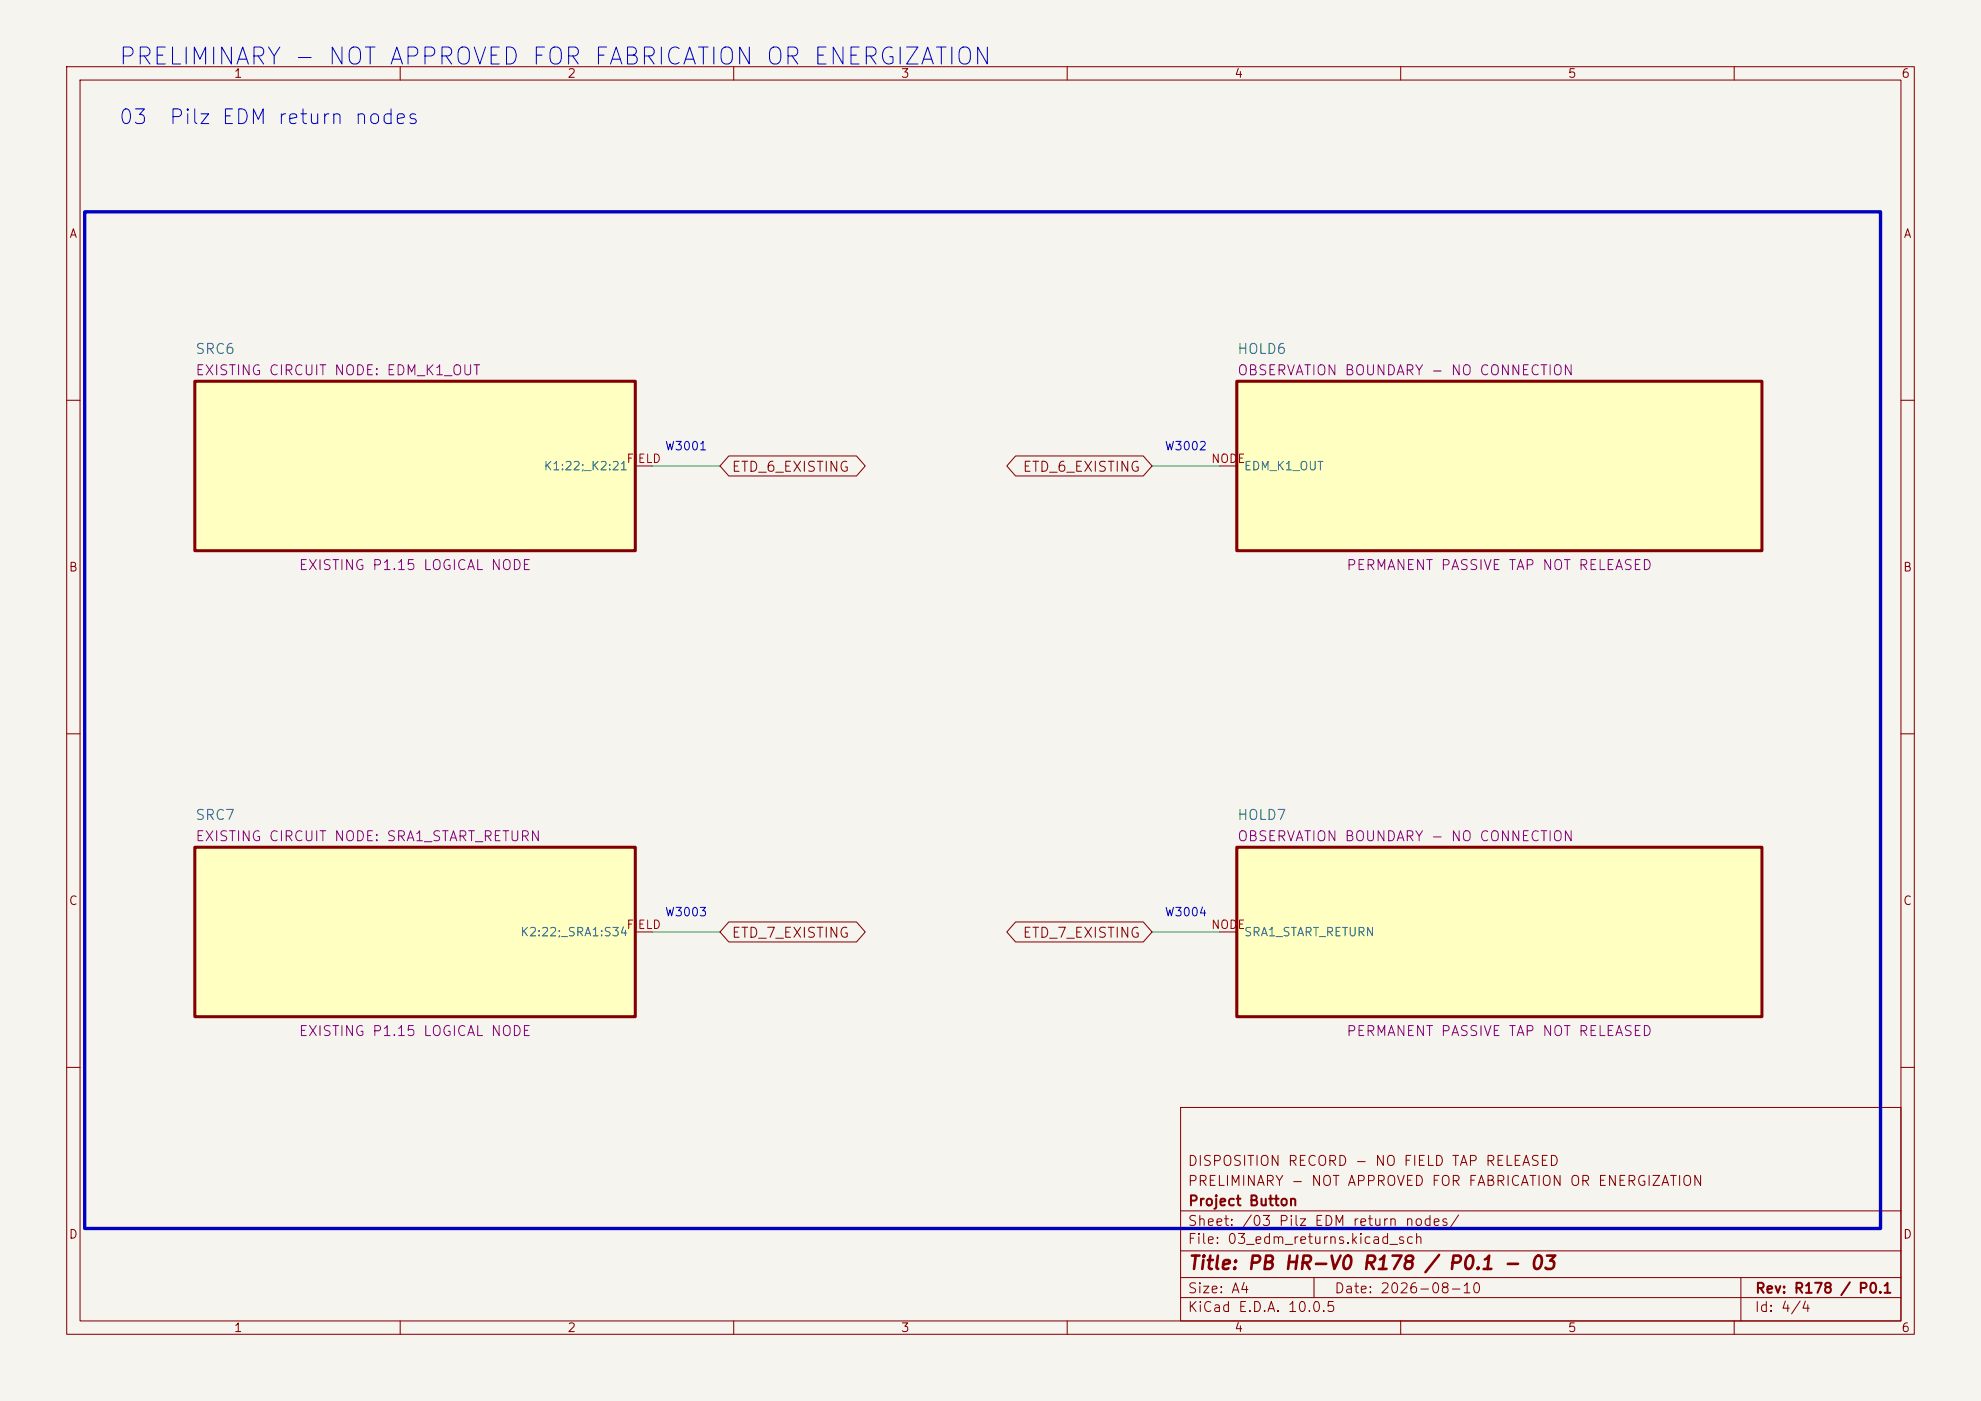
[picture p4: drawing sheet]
<svg xmlns="http://www.w3.org/2000/svg" width="297mm" height="210mm" viewBox="0 0 297 210" stroke-linecap="round" stroke-linejoin="round" font-family="sans-serif">
<path d="M0 0h297v210h-297z" fill="#f5f4ef" stroke="#f5f4ef" stroke-width=".15"/>
<g fill="none" stroke="#840000" stroke-width=".15">
<path d="M10 10h277v190h-277zM12 12h273v186h-273zM60 10v2M110 10v2M160 10v2M210 10v2M260 10v2M10 60h2M285 60h2M10 110h2M285 110h2M10 160h2"/>
<path d="M177 166h108v32h-108zM285 160h2M60 198v2M110 198v2M160 198v2M177 194.5h108M177 191.5h108M177 187.5h108M177 181.5h108M197 191.5v3M210 198v2M260 198v2"/>
<path d="M261 191.5v6.5"/>
</g>
<path d="M29.2 127h66v25.4h-66z" fill="#ffffc2"/>
<path d="M29.2 127h66v25.4h-66z" fill="none" stroke="#840000" stroke-width=".45"/>
<path d="M95.2 139.7h2.6" fill="none" stroke="#840000" stroke-width=".15"/>
<path d="M29.2 57.2h66v25.4h-66z" fill="#ffffc2"/>
<path d="M29.2 57.2h66v25.4h-66z" fill="none" stroke="#840000" stroke-width=".45"/>
<path d="M95.2 69.9h2.6" fill="none" stroke="#840000" stroke-width=".15"/>
<path d="M185.4 57.2h78.8v25.4h-78.8z" fill="#ffffc2"/>
<path d="M185.4 57.2h78.8v25.4h-78.8z" fill="none" stroke="#840000" stroke-width=".45"/>
<path d="M182.9 69.9h2.5" fill="none" stroke="#840000" stroke-width=".15"/>
<path d="M185.4 127h78.8v25.4h-78.8z" fill="#ffffc2"/>
<path d="M185.4 127h78.8v25.4h-78.8z" fill="none" stroke="#840000" stroke-width=".45"/>
<path d="M109.3 68.3h19.1l1.3 1.6-1.3 1.5h-19.1l-1.4-1.5zM152.3 68.3h19.1l1.3 1.6-1.3 1.5h-19.1l-1.4-1.5zM109.3 138.2h19.1l1.3 1.5-1.3 1.5h-19.1l-1.4-1.5zM152.3 138.2h19.1l1.3 1.5-1.3 1.5h-19.1l-1.4-1.5zM182.9 139.7h2.5" fill="none" stroke="#840000" stroke-width=".15"/>
<path d="M97.8 69.9h10.1M172.7 69.9h10.2M97.8 139.7h10.1M172.7 139.7h10.2" fill="none" stroke="#009600" stroke-width=".15"/>
<path d="M12.7 31.8h269.2v152.4h-269.2z" fill="none" stroke="#0000c2" stroke-width=".5"/>
<text font-size="2.5" fill="#0000c2" x="17.6" y="10.4">PRELIMINARY - NOT APPROVED FOR FABRICATION OR ENERGIZATION</text>
<g font-size="2.2" fill="#0000c2">
<text x="17.7" y="19.2">03</text>
<text x="25.2" y="19.2">Pilz EDM return nodes</text>
</g>
<text font-size="2" fill="#840000" x="178" y="190.8">Title: PB HR-V0 R178 / P0.1 - 03</text>
<g font-size="1.5" fill="#006464">
<text x="29.2" y="53.4">SRC6</text>
<text x="185.4" y="53.4">HOLD6</text>
<text x="29.2" y="123.3">SRC7</text>
<text x="185.4" y="123.3">HOLD7</text>
</g>
<g font-size="1.5" fill="#840084">
<text x="29.2" y="56.6">EXISTING CIRCUIT NODE: EDM_K1_OUT</text>
<text x="185.4" y="56.6">OBSERVATION BOUNDARY - NO CONNECTION</text>
<text x="44.7" y="85.8">EXISTING P1.15 LOGICAL NODE</text>
<text x="201.7" y="85.8">PERMANENT PASSIVE TAP NOT RELEASED</text>
<text x="29.2" y="126.5">EXISTING CIRCUIT NODE: SRA1_START_RETURN</text>
<text x="185.4" y="126.5">OBSERVATION BOUNDARY - NO CONNECTION</text>
<text x="44.7" y="155.7">EXISTING P1.15 LOGICAL NODE</text>
<text x="201.7" y="155.7">PERMANENT PASSIVE TAP NOT RELEASED</text>
</g>
<g font-size="1.5" fill="#840000">
<text x="109.6" y="71.1">ETD_6_EXISTING</text>
<text x="153.2" y="71.1">ETD_6_EXISTING</text>
<text x="109.6" y="140.9">ETD_7_EXISTING</text>
<text x="153.2" y="140.9">ETD_7_EXISTING</text>
<text x="178" y="178.1">PRELIMINARY - NOT APPROVED FOR FABRICATION OR ENERGIZATION</text>
<text x="178" y="175.1">DISPOSITION RECORD - NO FIELD TAP RELEASED</text>
<text x="178" y="184.1">Sheet: /03 Pilz EDM return nodes/</text>
<text x="178" y="181.1">Project Button</text>
<text x="178" y="186.8">File: 03_edm_returns.kicad_sch</text>
<text x="178" y="197">KiCad E.D.A. 10.0.5</text>
<text x="178" y="194.2">Size: A4</text>
<text x="200" y="194.2">Date: 2026-08-10</text>
<text x="263" y="197">Id: 4/4</text>
<text x="263" y="194.2">Rev: R178 / P0.1</text>
</g>
<g font-size="1.3" fill="#840000">
<text x="35" y="12">1</text>
<text x="85" y="12">2</text>
<text x="135" y="12">3</text>
<text x="185" y="12">4</text>
<text x="235" y="12">5</text>
<text x="285" y="12">6</text>
<text x="10.3" y="36">A</text>
<text x="285.3" y="36">A</text>
<text x="10.2" y="86">B</text>
<text x="285.2" y="86">B</text>
<text x="10.2" y="136">C</text>
<text x="285.2" y="136">C</text>
<text x="10.2" y="186">D</text>
<text x="285.2" y="186">D</text>
<text x="35" y="200">1</text>
<text x="85" y="200">2</text>
<text x="135" y="200">3</text>
<text x="185" y="200">4</text>
<text x="235" y="200">5</text>
<text x="285" y="200">6</text>
</g>
<g font-size="1.3" fill="#006464">
<text x="81.4" y="70.8">K1:22;_K2:21</text>
<text x="186.4" y="70.8">EDM_K1_OUT</text>
<text x="77.9" y="140.7">K2:22;_SRA1:S34</text>
<text x="186.4" y="140.7">SRA1_START_RETURN</text>
</g>
<g font-size="1.3" fill="#a90000">
<text x="93.8" y="69.7">FIELD</text>
<text x="181.5" y="69.7">NODE</text>
<text x="93.8" y="139.6">FIELD</text>
<text x="181.5" y="139.6">NODE</text>
</g>
<g font-size="1.3" fill="#0000c2">
<text x="99.6" y="67.8">W3001</text>
<text x="174.5" y="67.8">W3002</text>
<text x="99.6" y="137.7">W3003</text>
<text x="174.5" y="137.7">W3004</text>
</g>
</svg>
